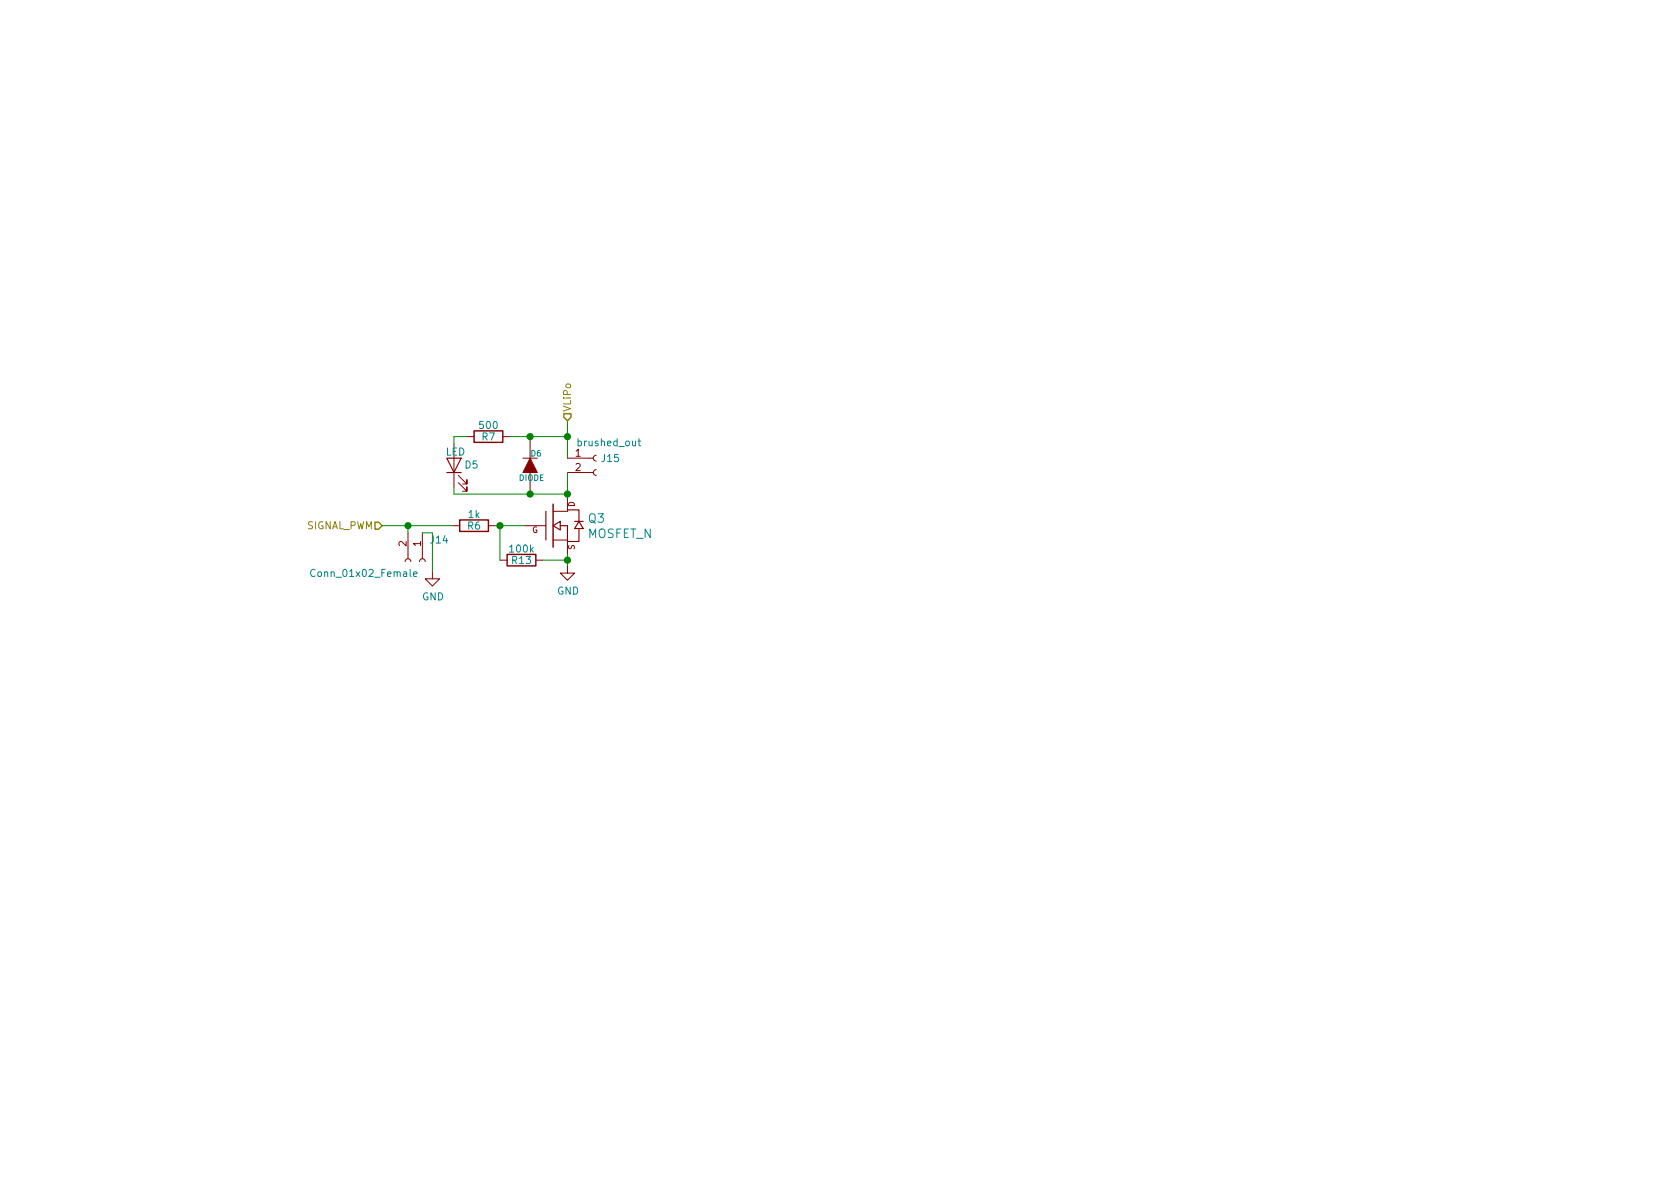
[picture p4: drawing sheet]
<svg xmlns="http://www.w3.org/2000/svg" width="297mm" height="210mm" viewBox="0 0 297 210" stroke-linecap="round" stroke-linejoin="round" font-family="sans-serif">
<path d="M83.8 76.2h5.1v2h-5.1zM81.3 91.9h5.1v2.1h-5.1zM89.7 98h5v2.1h-5zM97.8 89.1v7.7" fill="none" stroke="#840000" stroke-width=".25"/>
<g fill="none" stroke="#840000" stroke-width=".18">
<path d="M80.3 78.5v7.6M82.5 77.2h1.3M88.9 77.2h1.3M93.7 77.2v3.8M71.6 99.3l.2-.3 .2-.2 .5 .1 .1 .4M72.1 94.2v4.6M74.2 99.3l.1-.3 .3-.2 .4 .1 .2 .4M74.7 94.2v4.6M80 93h1.3M81 85.3l1.5 1.6v-.8v.8h-.7M81 84.1l1.5 1.5v-.8v.8h-.7M86.4 93h1.2"/>
<path d="M88.4 99.1h1.3M92.5 81h2.5M92.7 93h3.8M93.7 83.6v3.8M94.7 99.1h1.3M97.8 95.5h2.5v2.5M100.3 83.6h4.6M100.3 81h4.6M100.3 87.9v2.5h-2.5M105.4 83.1l-.3 .1-.2 .3 .1 .4 .4 .2M105.4 80.5l-.3 .1-.2 .3 .1 .4 .4 .2M76.5 101.1v1.3h1.2l-1.2 1.2-1.3-1.2h1.3"/>
<path d="M100.3 100.1v1.2h1.3l-1.3 1.3-1.2-1.3h1.2"/>
</g>
<path d="M112.8 78h.5M113 77.6v1.1l.3 .1M55.7 100.8a.6 .6 0 0 0-.8 .4 .6 .6 0 0 0 .6 .7l.2-.1M73.1 101.5l.6-.1v-.2l-.4-.1-.2 .2 .1 .6h.5" fill="none" stroke="#008484" stroke-width=".18"/>
<path d="M99.7 73.1h1.3v.7l-.7 .6-.6-.6zM66.3 92.3h.6l.7 .7-.7 .6h-.6z" fill="none" stroke="#848400" stroke-width=".25"/>
<path d="M82.5 77.2h-2.2v1.3M90.2 77.2h10.1M100.3 74.4v6.6M67.6 93h12.4M72.1 93v1.2M74.7 94.2h1.8v6.9M80.3 86.1v1.3h20M87.6 93h5.1M88.4 93v6.1M96 99.1h4.3M100.3 83.6v4.3M100.3 98v2.1" fill="none" stroke="#008400" stroke-width=".18"/>
<g fill="#008400" stroke="#008400" stroke-width=".25">
<circle cx="100.3" cy="77.2" r=".51"/>
<circle cx="93.7" cy="77.2" r=".51"/>
<circle cx="93.7" cy="87.4" r=".51"/>
<circle cx="100.3" cy="87.4" r=".51"/>
<circle cx="72.1" cy="93" r=".51"/>
<circle cx="100.3" cy="99.1" r=".51"/>
<circle cx="88.4" cy="93" r=".51"/>
</g>
<path d="M79 81h2.5l-1.2 2.6zM79 83.6h2.5M96.5 90.4v5.1M97.8 93l1.3-.8v1.5zM99.1 93h1.2v2.5M100.3 90.2h2.1v2M101.6 92.2h1.5M102.4 93.5v2.3h-2.1M102.4 92.2l.7 1.3h-1.5z" fill="none" stroke="#840000" stroke-width=".2"/>
<path d="M93.7 81l1.3 2.6h-2.5z" fill="#840000" stroke="#840000" stroke-width=".18"/>
<g font-size="2.1" fill="#008484">
<text x="103.9" y="95.1">MOSFET_N</text>
<text x="104.1" y="92.5">Q3</text>
</g>
<g font-size="1.8" fill="#008484">
<text x="84.9" y="75.9">500</text>
<text x="85.2" y="77.9">R7</text>
<text x="78.8" y="80.6">LED</text>
<text x="82.2" y="82.8">D5</text>
<text x="102.3" y="78.9">brushed_out</text>
<text x="106.5" y="81.7">J15</text>
<text x="82.7" y="93.6">R6</text>
<text x="82.9" y="91.6">1k</text>
<text x="76.2" y="96.1">J14</text>
<text x="90.2" y="97.7">100k</text>
<text x="90.6" y="99.7">R13</text>
<text x="55.6" y="102">Conn_01x02_Female</text>
<text x="74.6" y="106.2">GND</text>
<text x="98.5" y="105.2">GND</text>
</g>
<g font-size="1.8" fill="#848400">
<text x="101" y="72.9" transform="rotate(-90 101 72.9)">VLiPo</text>
<text x="54.1" y="93.6">SIGNAL_PWM</text>
</g>
<g font-size="1.8" fill="#840000">
<text x="101.8" y="80.8">1</text>
<text x="101.8" y="83.3">2</text>
<text x="71.9" y="96.6" transform="rotate(-90 71.9 96.6)">2</text>
<text x="74.4" y="96.6" transform="rotate(-90 74.4 96.6)">1</text>
</g>
<g font-size="1.4" fill="#008484">
<text x="93.9" y="80.7">D6</text>
<text x="91.8" y="85">DIODE</text>
</g>
<g font-size="1.4" fill="#840000">
<text x="101.6" y="89.7" transform="rotate(-90 101.6 89.7)">D</text>
<text x="94.1" y="94.2">G</text>
<text x="101.6" y="97.2" transform="rotate(-90 101.6 97.2)">S</text>
</g>
</svg>
